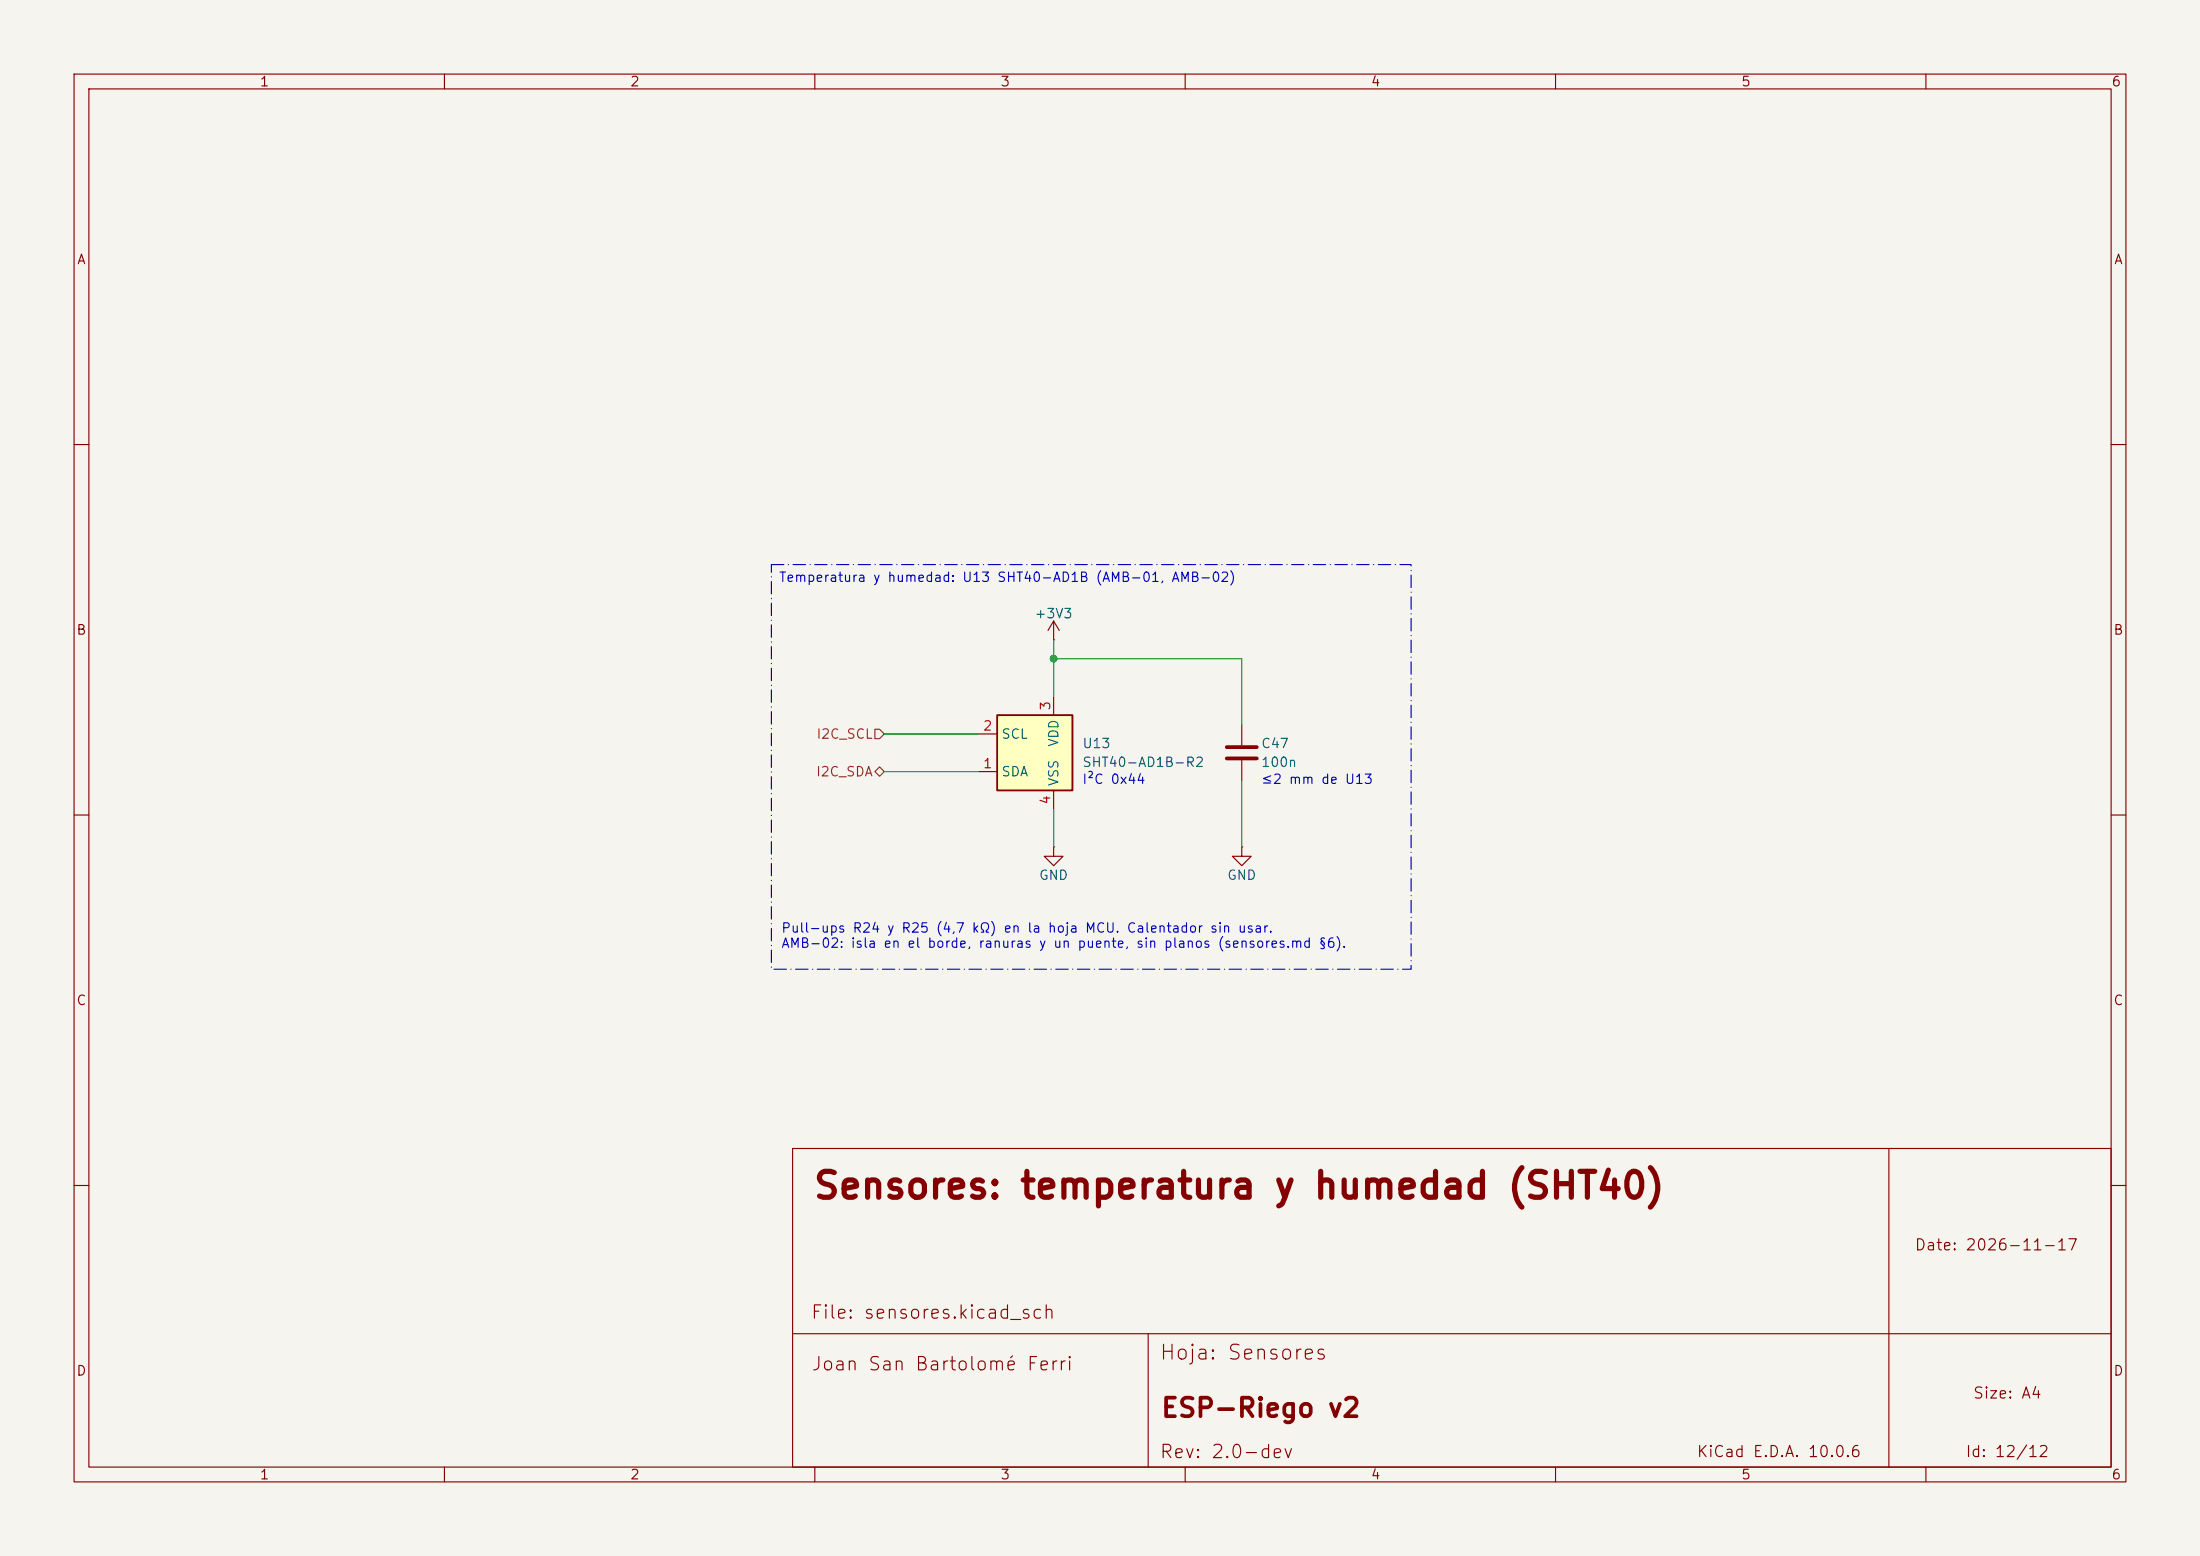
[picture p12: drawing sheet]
<svg xmlns="http://www.w3.org/2000/svg" width="297mm" height="210mm" viewBox="0 0 297 210" stroke-linecap="round" stroke-linejoin="round" font-family="sans-serif">
<path d="M0 0h297v210h-297z" fill="#f5f4ef" stroke="#f5f4ef" stroke-width=".14"/>
<g fill="none" stroke="#840000" stroke-width=".15">
<path d="M10 10h277v190h-277zM12 12h273v186h-273zM60 10v2M110 10v2M160 10v2M210 10v2M260 10v2M10 60h2M285 60h2M167.6 97.8v2.8M10 110h2M167.6 114.3v1.3h1.3l-1.3 1.2-1.2-1.2h1.2"/>
<path d="M167.6 114.3h.1M167.6 102.6v2.8M285 110h2M107 155h178v43h-178zM255 155v43M10 160h2M285 160h2M60 198v2M107 180h178M110 198v2M155 180v18M160 198v2"/>
<path d="M210 198v2M260 198v2"/>
</g>
<path d="M165.6 100.8h4.1M165.6 102.4h4.1" fill="none" stroke="#840000" stroke-width=".51"/>
<path d="M134.6 96.5h10.2v10.2h-10.2z" fill="#ffffc2"/>
<path d="M134.6 96.5h10.2v10.2h-10.2z" fill="none" stroke="#840000" stroke-width=".25"/>
<path d="M132.1 99.1h2.5M142.2 86.4h.1M142.2 83.8v2.6M142.2 94v2.5M142.2 83.8l-.7 1.3M142.2 83.8l.8 1.3M132.1 104.1h2.5M142.2 114.3v1.3h1.3l-1.3 1.2-1.2-1.2h1.2M142.2 114.3h.1M142.2 106.7v2.5" fill="none" stroke="#840000" stroke-width=".15"/>
<path d="M118.1 98.4h.6l.7 .7-.7 .6h-.6zM118.1 104.1l.6-.6 .7 .6-.7 .7z" fill="none" stroke="#725600" stroke-width=".15"/>
<path d="M119.4 99.1h12.7M142.2 86.4v7.6M142.2 88.9h25.4v8.9M119.4 104.1h12.7M142.2 109.2v5.1M167.6 105.4v8.9" fill="none" stroke="#009600" stroke-width=".15"/>
<path d="M104.1 76.2h86.4v54.6h-86.4z" fill="none" stroke="#0000c2" stroke-width=".15" stroke-dasharray="1.7 .6 0 .6"/>
<circle cx="142.2" cy="88.9" r=".46" fill="#009600" stroke="#009600" stroke-width=".14"/>
<text font-size="3.5" fill="#840000" x="109.6" y="162.6">Sensores: temperatura y humedad (SHT40)</text>
<text font-size="2.5" fill="#840000" x="156.6" y="191.9">ESP-Riego v2</text>
<text font-size="2" fill="#840000" x="156.4" y="184">Hoja: Sensores</text>
<g font-size="1.8" fill="#840000">
<text x="109.3" y="178.5">File: sensores.kicad_sch</text>
<text x="109.4" y="185.4">Joan San Bartolomé Ferri</text>
<text x="156.4" y="197.3">Rev: 2.0-dev</text>
</g>
<g font-size="1.5" fill="#840000">
<text x="258.4" y="169.1">Date: 2026-11-17</text>
<text x="266.2" y="189.1">Size: A4</text>
<text x="229" y="197">KiCad E.D.A. 10.0.6</text>
<text x="265.2" y="197">Id: 12/12</text>
</g>
<g font-size="1.3" fill="#840000">
<text x="35" y="12">1</text>
<text x="85" y="12">2</text>
<text x="135" y="12">3</text>
<text x="185" y="12">4</text>
<text x="235" y="12">5</text>
<text x="285" y="12">6</text>
<text x="10.3" y="36">A</text>
<text x="285.3" y="36">A</text>
<text x="10.2" y="86">B</text>
<text x="285.2" y="86">B</text>
<text x="10.2" y="136">C</text>
<text x="285.2" y="136">C</text>
<text x="10.2" y="186">D</text>
<text x="285.2" y="186">D</text>
<text x="35" y="200">1</text>
<text x="85" y="200">2</text>
<text x="135" y="200">3</text>
<text x="185" y="200">4</text>
<text x="235" y="200">5</text>
<text x="285" y="200">6</text>
</g>
<g font-size="1.3" fill="#0000c2">
<text x="105.1" y="78.9">Temperatura y humedad: U13 SHT40-AD1B (AMB-01, AMB-02)</text>
<text x="146" y="106.1">I²C 0x44</text>
<text x="170.2" y="106.1">≤2 mm de U13</text>
<text x="105.4" y="126.2">Pull-ups R24 y R25 (4,7 kΩ) en la hoja MCU. Calentador sin usar.</text>
<text x="105.4" y="128.2">AMB-02: isla en el borde, ranuras y un puente, sin planos (sensores.md §6).</text>
</g>
<g font-size="1.3" fill="#006464">
<text x="139.6" y="83.8">+3V3</text>
<text x="135.1" y="100">SCL</text>
<text x="143.2" y="100.9" transform="rotate(-90 143.2 100.9)">VDD</text>
<text x="146" y="101.3">U13</text>
<text x="170.2" y="101.3">C47</text>
<text x="135.1" y="105.1">SDA</text>
<text x="143.2" y="106.2" transform="rotate(-90 143.2 106.2)">VSS</text>
<text x="146" y="103.8">SHT40-AD1B-R2</text>
<text x="170.2" y="103.8">100n</text>
<text x="140.2" y="119.1">GND</text>
<text x="165.6" y="119.1">GND</text>
</g>
<g font-size="1.3" fill="#a90000">
<text x="142.1" y="96" transform="rotate(-90 142.1 96)">3</text>
<text x="132.6" y="98.9">2</text>
<text x="132.6" y="104">1</text>
<text x="142.1" y="108.7" transform="rotate(-90 142.1 108.7)">4</text>
</g>
<g font-size="1.3" fill="#725600">
<text x="110.1" y="100">I2C_SCL</text>
<text x="110.1" y="105.1">I2C_SDA</text>
</g>
</svg>
